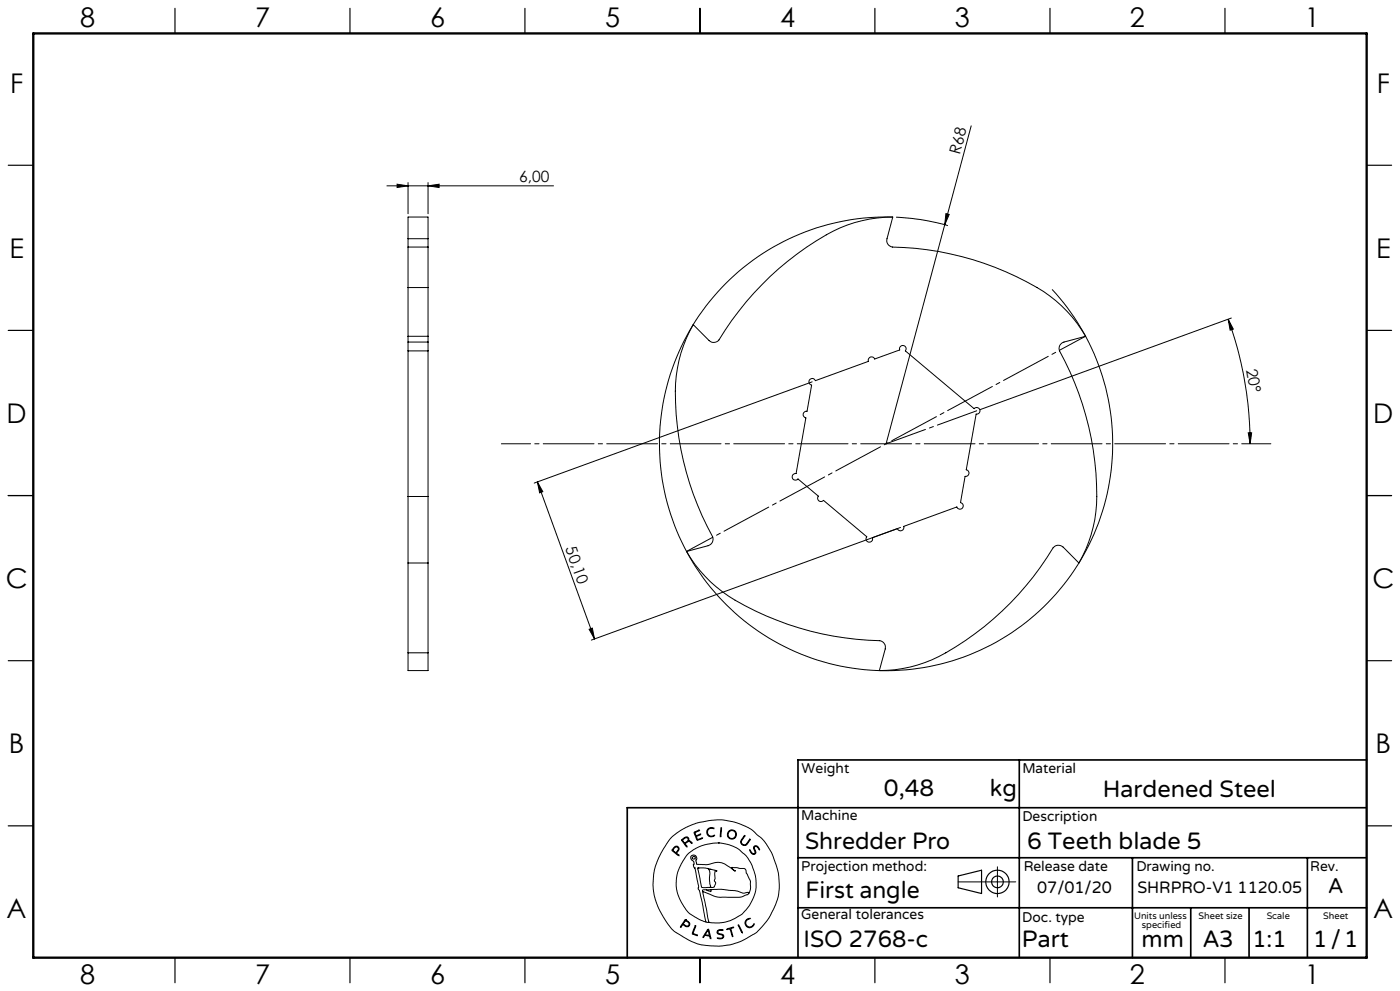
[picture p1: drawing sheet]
<svg xmlns="http://www.w3.org/2000/svg" width="420mm" height="297mm" viewBox="0 0 420 297" stroke-linecap="round" stroke-linejoin="round" font-family="sans-serif">
<g fill="none" stroke="#000" stroke-width=".3">
<path d="M291.4 37.7l-8 29.6M116.1 55.7h50M119.1 55.2l3.3 .5-3.3 .5zM122.4 54.7v9.4M128.4 55.7l3.3-.5v1zM128.4 54.7v9.4M122.4 74v12.2M122.4 71.5v2.5M122.4 71.5v-6.5h6v6.5M122.4 74h6M122.4 71.5h6M128.4 74v12.2"/>
<path d="M128.4 71.5v2.5M267.8 65a68 68 0 0 0-68.2 83.5 68 68 0 0 0 98.1 44.5 68 68 0 0 0 17.9-106.3M268.8 65.1l7.3 .7 8.3 1.8M283.4 67.3l-17.6 65.7M283.8 64l1 .3-1.4 3zM122.4 86.2v14.6M122.4 86.2h6M128.4 86.2v14.6M208 97.3l4.7 4.8a2.01 2.01 0 0 0 3-.2 88 88 0 0 1 36.3-33.6 41.2 41.2 0 0 1 15.8-3.3l-1.7 6.5a1.99 1.99 0 0 0 1.6 2.5 87.8 87.8 0 0 1 47.3 14.7 40 40 0 0 1 10.7 12.1l-6.5 1.7a1.98 1.98 0 0 0-1.3 2.7 88.2 88.2 0 0 1 10.9 48.3 40.1 40.1 0 0 1-5.1 15.2l-4.8-4.7a2.05 2.05 0 0 0-3 .1 88 88 0 0 1-36.3 33.6 39.5 39.5 0 0 1-15.8 3.3l1.8-6.5a2.03 2.03 0 0 0-1.7-2.5 88.2 88.2 0 0 1-47.2-14.7 40.4 40.4 0 0 1-10.7-12l6.4-1.8a2.03 2.03 0 0 0 1.4-2.6 88.2 88.2 0 0 1-10.9-48.3 40 40 0 0 1 5.1-15.3zM368.4 95.7l1.6 2.9-1 .4zM368.4 95.7a109.2 109.2 0 0 1 6.6 37.3M369.4 95.3l-75.5 27.5"/>
<path d="M122.4 105.2v43.6M122.4 102.5v2.7M122.4 100.8v1.7M122.4 105.2h6M122.4 102.5h6M122.4 100.8h6M128.4 105.2v43.6M128.4 102.5v2.7M128.4 100.8v1.7M243 113.7a.98 .98 0 0 1 1.6 .4l15.9-5.8a1 1 0 0 1 .6-1.3 1 1 0 0 1 1.3 .6l7.5-2.7a.99 .99 0 0 1 1.1-1.3 .99 .99 0 0 1 .6 1.6l20.6 17.3a1 1 0 0 1 1.7 .3 1 1 0 0 1-1.1 1.3l-2.9 16.7a1 1 0 0 1 .8 1.2 1 1 0 0 1-1.2 .8l-1.4 7.8a.99 .99 0 0 1 .6 1.6 .99 .99 0 0 1-1.6-.3l-16 5.9a.99 .99 0 0 1-.6 1.2 .99 .99 0 0 1-1.3-.6l-7.5 2.7a.99 .99 0 0 1-1.1 1.4 .99 .99 0 0 1-.6-1.6l-12.9-10.9a1 1 0 0 1-1.5 .1 1 1 0 0 1-.1-1.4l-6.1-5.2a1 1 0 0 1-1.7-.3 1 1 0 0 1 1.1-1.3l3-16.7a1 1 0 0 1-.9-1.1 1 1 0 0 1 1.2-.8l1.4-7.9a1.02 1.02 0 0 1-.8-.7 1.02 1.02 0 0 1 .3-1zM243.7 114.4l-83.4 30.4M374.5 129.7h1l-.5 3.3z"/>
<path d="M122.4 148.8v19.9M122.4 148.8h6M128.4 148.8v19.9M161.2 144.4l1.6 3-.9 .3zM161.2 144.4l17.2 47.1M270.2 158.1l-92.8 33.7M122.4 168.7v26.9M122.4 168.7h6M128.4 168.7v26.9M122.4 195.6v5.4h6v-5.4M122.4 195.6h6M176.7 188.6l1-.4 .7 3.3z"/>
<path d="M201.3 251.1l2.8-2.2 4.5-2.1 4.8-1 3.2-.1 3.7 .7 3.3 1.2 2 1.1 2.8 2.4 1.5 1.8 1.8 3.2 1.8 5.3 .3 3.5-.2 3-.8 2.8-1.7 3.7-1.8 2.5a16.5 16.5 0 0 1-6.7 5l-3.3 1.2-2.9 .4h-3.4l-2.9-.4-3.7-1.5-3.8-2.3-1.1-.9-1.2-1.6-2.3-3.7-1.2-2.8-.6-2.2-.3-3.1 .3-3.5 .9-3.2 2-4zM202 254.1l.7-.5 .6 .1 .4 .6-.1 .6a.64 .64 0 0 0-.3 1.1l.4 .5-1.7-1.2a.52 .52 0 0 1-.4-.5 .52 .52 0 0 1 .4-.6zM202.4 254l.4-.2 .5 .1 .2 .5-.2 .4a.73 .73 0 0 1-.7 .6 .73 .73 0 0 1-.7-.7zM204.5 251.6l1.1-.7h.6l.4 .3 .1 .8 .6 .2 .3 .5-.8-.5-.6 .2a.61 .61 0 0 0-.6 .5 .61 .61 0 0 0 .5 .7l-.1 .3-1.5-2zM204.8 251.7l.8-.6h.6l.2 .6-.5 .6a.52 .52 0 0 1-.6 .3 .52 .52 0 0 1-.4-.5zM208.2 249.4l1.7-.6-1 .5a.57 .57 0 0 0-.2 .9 .57 .57 0 0 0 .9 0l.6-.2-.8 .5a.46 .46 0 0 0-.5 .4 .46 .46 0 0 0 .3 .5l.1 .2 1.5-.5-1.7 .7zM212.3 248.5l.8-.5 1 .2 .1 .2-.9-.2-.7 .3-.3 .5v.7l.1 .4 .6 .4 1.3-.2a.53 .53 0 0 1-.3 .5 .53 .53 0 0 1-.5 0l-.9-.2-.4-.4-.2-1zM215.5 252.6l2.7 .4 3 1.2 2.3 1.9 .9 1.2 1.3 2.2 1.1 3.8-.1 3.5-.8 2.5a11.7 11.7 0 0 1-8.9 7.2l-2.6 .1-1.7-.2M215.5 252.6l-4.1 .6-3.4 1.5-2.1 1.8-2.1 3.5-.5 1.4-.4 2 .1 3 .9 2.9 2 3.4a9.1 9.1 0 0 0 4 2.9l1.9 .8M215.5 252.6h.1M216.3 248.1h.2v.6l-.2 1.9-.2 .2zM223.3 250.5l.1-.1 .1 .2-1.1 1.6 .2 .7 .7 .3a3.3 3.3 0 0 0 1.7-1.7v.2l-1 1.5-.4 .2-.7-.1-.6-.5-.1-.6z"/>
<path d="M224.9 254.7l.7 .9 .5 .3 .4-.3-.4-1.4 .2-.6h.9l.7 1-.1 .1-.9-1-.5 .1-.1 .4 .5 1.4-.6 .5-.9-.5zM299.2 259.8v9M205.6 275.6l-1.4 2-.1 .2h.2a.69 .69 0 0 1 .6-.6 .69 .69 0 0 1 .8 .4l.9 .1 .3-.9-1.3-1.2M205.6 275.6h.1M205.6 275.9l-.3 .5M205.7 275.9l1 .9-.1 .6-.6 .1a.7 .7 0 0 1-.9-.9l.2-.2M205.7 275.9h.1M208.5 277.5l.2-.1v.2l-.5 1.4a.56 .56 0 0 0-.2 .7 .56 .56 0 0 0 .7 .3l.5 .4-1.6-.6zM209.3 260.2l2.3-.1 3.1 .8 .4 .3a.35 .35 0 0 0-.5-.2 .35 .35 0 0 0-.1 .5v1.8l-.2 .7 .4 .8-.4 1-.5 .2h-2.6a.85 .85 0 0 1-.8-.2 .85 .85 0 0 1-.1-.9zM209.4 260.1h.1M210.8 267.2l1.9 9.2M210.8 267.2l3.7 1.5 1.3 .2h6.3l2.1-.8 .4-.3"/>
<path d="M211.8 276.4h.9M211.9 266.7h-1.1v.5M212.1 260.2a2.12 2.12 0 0 1 .8 2.7v1.9l.3 .9-.3 .2M212.3 278.6l.1-.1a4.3 4.3 0 0 1 .9 2.6v.2h-.2a.74 .74 0 0 0-.8-.8l-.2-.1a.82 .82 0 0 0-1.1 .6l-.1-.3zM212.3 278.9l.4 .9a.4 .4 0 0 1-.1 .6 .4 .4 0 0 1-.6-.2l-.4-.1zM212.4 278.9h.1M212.7 276.4h.1M213 260.6h.1M213.3 266.6l3.2-.1 4.2 .4 2.3 .8 1.1-.2a.3 .3 0 0 1 .4-.1 .3 .3 0 0 1 .1 .4M213.3 266.6v.6l-1.4-.5M213.3 266.6l-1.4 .1M215.3 278.9l.6-.3 1 .1v.2h-1.4l-.2 .6 .3 .2 1.4 .5 .1 .5-.2 .4-.6 .3-1.1-.2h1.1l.6-.5-.3-.5-1.4-.5-.1-.4z"/>
<path d="M218 278.4l2.1-.5-.8 .4 .5 2.4-.8-2.3-.8 .2zM221.5 277.2l1.2 2.2v.2zM221.5 277.1h.1M224 275.6l.7-.4 .3 .1-.8 .4-.4 .6v.6l.5 .7 .9 .2 .9-.9a.41 .41 0 0 1 .1 .5 .41 .41 0 0 1-.4 .2l-1 .5-.9-.5-.4-1.1zM224.6 267.8l.5-1.4v-2.3l-1.7-3.8-3.9-.3 .3 .5 .8 .6h-.1l-3.1-2.2-1.7-.5-3.6 .7-3-.1-.3-.9 .3-.8-.3-.7-.6-.3-.7 .1-.3 .4v.4l1 1.1-.1 1.4 .4 .5 1.1 5.4-.2 .8 .4 .4 .3 1.1 1.7 8.5M287.4 264.3h17.3"/>
<circle cx="208.1" cy="257.1" r=".44"/>
<circle cx="219.5" cy="250.1" r="1.17"/>
<circle cx="219.6" cy="250.1" r="1.38"/>
</g>
<g fill="none" stroke="#000" stroke-width=".35">
<path d="M52.5 2.5v7.5M105 2.5v7.5M157.5 2.5v7.5M210 2.5v7.5M262.5 2.5v7.5M315 2.5v7.5M367.5 2.5v7.5M2.5 49.5h7.5M410 49.5h7.5M2.5 99h7.5M410 99h7.5M2.5 148.5h7.5"/>
<path d="M410 148.5h7.5M2.5 198h7.5M410 198h7.5M2.5 247.5h7.5M410 247.5h7.5M287.4 262.5l7.1-1.7v7l-7.1-1.7zM52.5 287v7.5M105 287v7.5M157.5 287v7.5M210 287v7.5M262.5 287v7.5M315 287v7.5"/>
<path d="M367.5 287v7.5"/>
<circle cx="299.2" cy="264.3" r="3.5"/>
<circle cx="299.2" cy="264.3" r="1.75"/>
</g>
<path d="M293 123.1l-27.2 9.9" fill="none" stroke="#000" stroke-width=".3" stroke-dasharray="15.2 1.3 1.3 1.3" stroke-dashoffset="2.7"/>
<path d="M325.7 100.8l-119.7 64.4" fill="none" stroke="#000" stroke-width=".3" stroke-dasharray="15.2 1.3 1.3 1.3" stroke-dashoffset="6.3"/>
<path d="M150.4 133h230.9" fill="none" stroke="#000" stroke-width=".3" stroke-dasharray="15.2 1.3 1.3 1.3" stroke-dashoffset="6.5"/>
<path d="M305.8 227.7v59.2M410 227.7h-170.6v59.2M239.4 257.1h170.3M339.7 257.1v29.9M392.2 257.1v29.8M409.7 242.1h-221.5v45M239.4 272.1h170.6M357.2 272.1v14.8M374.7 272.1v14.8" fill="none" stroke="#000" stroke-width=".5"/>
<path d="M10 10h400v277h-400z" fill="none" stroke="#000" stroke-width=".7"/>
<g fill="#000">
<path d="M283.8 64l1 .3-1.4 3z"/>
<path d="M119.1 55.2l3.3 .5-3.3 .5zM128.4 55.7l3.3-.5v1z"/>
<path d="M374.5 129.7h1l-.5 3.3zM368.4 95.7l1.6 2.9-1 .4z"/>
<path d="M161.2 144.4l1.6 3-.9 .3zM176.7 188.6l1-.4 .7 3.3z"/>
</g>
<g font-size="8.1">
<text x="24" y="8">8</text>
<text x="76.5" y="8">7</text>
<text x="129" y="8">6</text>
<text x="181.5" y="8">5</text>
<text x="234" y="8">4</text>
<text x="286.5" y="8">3</text>
<text x="339" y="8">2</text>
<text x="391.5" y="8">1</text>
<text x="3" y="27.7">F</text>
<text x="413" y="27.7">F</text>
<text x="2.8" y="77.2">E</text>
<text x="412.8" y="77.2">E</text>
<text x="2" y="126.7">D</text>
<text x="412" y="126.7">D</text>
<text x="1.7" y="176.2">C</text>
<text x="411.7" y="176.2">C</text>
<text x="2.7" y="225.7">B</text>
<text x="412.7" y="225.7">B</text>
<text x="2" y="275.2">A</text>
<text x="412" y="275.2">A</text>
<text x="24" y="295">8</text>
<text x="76.5" y="295">7</text>
<text x="129" y="295">6</text>
<text x="181.5" y="295">5</text>
<text x="234" y="295">4</text>
<text x="286.5" y="295">3</text>
<text x="339" y="295">2</text>
<text x="391.5" y="295">1</text>
</g>
<g font-size="7.1">
<text x="265.2" y="238.5">0,48</text>
<text x="297" y="238.5">kg</text>
<text x="330.8" y="239">Hardened Steel</text>
<text x="241.5" y="254.4">Shredder Pro</text>
<text x="308.1" y="254.4">6 Teeth blade 5</text>
<text x="241.6" y="269.2">First angle</text>
<text x="241.1" y="283.7">ISO 2768-c</text>
<text x="306.6" y="283.9">Part</text>
<text x="342.5" y="283.9">mm</text>
<text x="360.9" y="283.8">A3</text>
<text x="375.7" y="283.9">1:1</text>
<text x="393.9" y="283.9">1/1</text>
</g>
<text font-size="6.3" x="398.5" y="267.7">A</text>
<g font-size="4.9">
<text x="311.2" y="267.6">07/01/20</text>
<text x="341.2" y="267.6">SHRPRO-V1 1120.05</text>
</g>
<g font-size="4.7">
<text x="288" y="46.4" transform="rotate(-75 288 46.4)">R68</text>
<text x="155.7" y="54.7">6,00</text>
<text x="373.9" y="110.8" transform="rotate(80 373.9 110.8)">20°</text>
<text x="169.6" y="164.4" transform="rotate(70 169.6 164.4)">50,10</text>
</g>
<g font-size="4.2">
<text x="240.5" y="231.7">Weight</text>
<text x="306.7" y="231.7">Material</text>
<text x="240.4" y="245.9">Machine</text>
<text x="306.7" y="246.1">Description</text>
<text x="240.4" y="261.1">Projection method:</text>
<text x="307.1" y="261">Release date</text>
<text x="340.9" y="261">Drawing no.</text>
<text x="393.1" y="261">Rev.</text>
<text x="240.4" y="275.6">General tolerances</text>
<text x="306.7" y="276.2">Doc. type</text>
</g>
<g font-size="2.8">
<text x="340.2" y="275.3">Units unless</text>
<text x="359.6" y="275.3">Sheet size</text>
<text x="380" y="275.3">Scale</text>
<text x="396.9" y="275.3">Sheet</text>
<text x="342.6" y="278.2">specified</text>
</g>
</svg>
